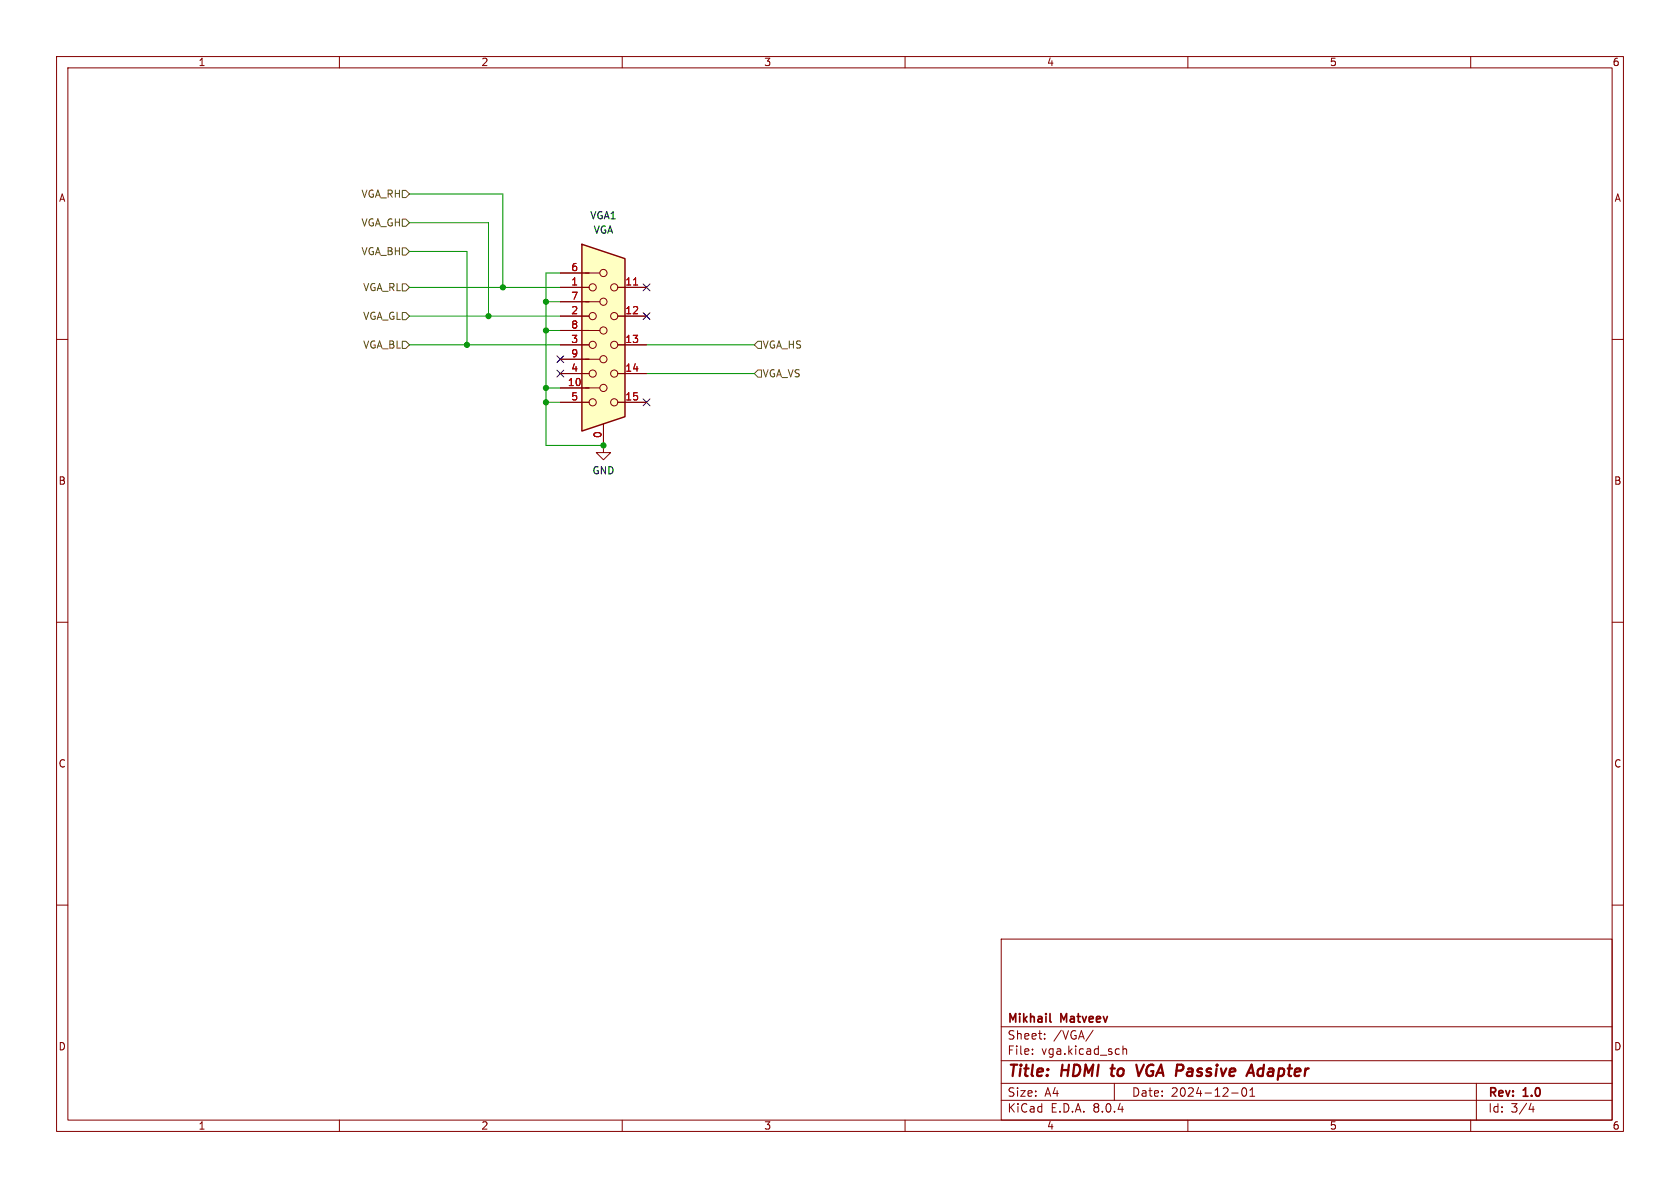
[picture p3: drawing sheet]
<svg xmlns="http://www.w3.org/2000/svg" width="297mm" height="210mm" viewBox="0 0 297 210" stroke-linecap="round" stroke-linejoin="round" font-family="sans-serif">
<g fill="none" stroke="#840000" stroke-width=".18">
<path d="M10 10h277v190h-277zM12 12h273v186h-273zM60 10v2M110 10v2M160 10v2M210 10v2M260 10v2M10 60h2M285 60h2M10 110h2M285 110h2M10 160h2"/>
<path d="M285 160h2M177 166h108v32h-108zM60 198v2M110 198v2M160 198v2M177 194.5h108M177 191.5h108M177 187.5h108M177 181.5h108M182.5 186.3v.1M182.5 185.5v.1M184.7 183.6v.1"/>
<path d="M184.7 182.8v.1M193.2 182.1l-1.2 2M197 191.5v3M198.5 184.9v1.5M198.5 185.5l.2-.1 .4 .1 .1 .9M210 198v2M217.7 193.2h1.2M219.7 192.4l.2-.1a.81 .81 0 0 1 .6 .6 .81 .81 0 0 1-.3 .8l-.2 .1a.81 .81 0 0 1-.3-1.4zM221 193.8h.8M221 192.7l.4-.4v1.5M260 198v2M261 191.5v6.5"/>
<path d="M270.7 195l-.4 1.1h.9M271 195.6v1"/>
</g>
<path d="M196.3 188.9h.8M196.7 188.2l-.2 1.7 .2 .3M200.9 188.2l.4 2 .9-2M223.2 188.9a.66 .66 0 0 0-.8 .4v.7l.2 .2h.4" fill="none" stroke="#840000" stroke-width=".4"/>
<path d="M185.6 180.5l.2 .2" fill="none" stroke="#840000" stroke-width=".3"/>
<path d="M102.9 43.2l7.6 2.5v28l-7.6 2.5z" fill="#ffffc2"/>
<g fill="none" stroke="#840000" stroke-width=".18">
<path d="M99.1 53.3h6.9M99.1 58.4h6.9M99.1 48.3h6.9M99.1 50.8h5M99.1 55.9h5M109.2 50.8h5.1M109.2 55.9h5.1M99.1 68.6h6.9M99.1 63.5h6.9M99.1 61h5M99.1 66h5M99.1 71.1h5"/>
<path d="M106.7 74.9v5.1h1.2l-1.2 1.3-1.3-1.3h1.3M109.2 61h5.1M109.2 66h5.1M109.2 71.1h5.1"/>
<circle cx="104.8" cy="55.9" r=".63"/>
<circle cx="104.8" cy="50.8" r=".63"/>
<circle cx="106.7" cy="53.3" r=".63"/>
<circle cx="106.7" cy="48.3" r=".63"/>
<circle cx="106.7" cy="58.4" r=".63"/>
<circle cx="108.6" cy="55.9" r=".63"/>
<circle cx="108.6" cy="50.8" r=".63"/>
<circle cx="104.8" cy="61" r=".63"/>
<circle cx="104.8" cy="71.1" r=".63"/>
<circle cx="104.8" cy="66" r=".63"/>
<circle cx="106.7" cy="68.6" r=".63"/>
<circle cx="106.7" cy="63.5" r=".63"/>
<circle cx="108.6" cy="66" r=".63"/>
<circle cx="108.6" cy="61" r=".63"/>
<circle cx="108.6" cy="71.1" r=".63"/>
</g>
<path d="M102.9 43.2l7.6 2.5v28l-7.6 2.5z" fill="none" stroke="#840000" stroke-width=".25"/>
<path d="M112 50.4h.7" fill="none" stroke="#a90000" stroke-width=".18"/>
<path d="M71.1 38.7h.7l.6 .7-.6 .6h-.7zM71.1 33.7h.7l.6 .6-.6 .6h-.7zM71.1 50.2h.7l.6 .6-.6 .6h-.7zM71.1 43.8h.7l.6 .7-.6 .6h-.7zM71.1 55.2h.7l.6 .7-.6 .6h-.7zM71.1 60.3h.7l.6 .7-.6 .6h-.7zM134 60.3h.6v1.3h-.6l-.7-.6zM134 65.4h.6v1.3h-.6l-.7-.7z" fill="none" stroke="#725600" stroke-width=".18"/>
<g fill="none" stroke="#009600" stroke-width=".18">
<path d="M72.4 39.4h14v16.5M72.4 34.3h16.5v16.5M72.4 55.9h26.7M72.4 50.8h26.7M72.4 44.5h10.1v16.5M96.5 53.3h2.6M96.5 58.4h2.6M99.1 48.3h-2.6v30.4h10.2M72.4 61h26.7M96.5 68.6h2.6M96.5 71.1h2.6M114.3 66h19"/>
<path d="M114.3 61h19"/>
</g>
<path d="M113.7 55.3l1.2 1.2M113.7 50.2l1.2 1.2M114.9 50.2l-1.2 1.2M114.9 55.3l-1.2 1.2M98.5 65.4l1.2 1.2M98.5 62.9l1.2 1.2M99.7 65.4l-1.2 1.2M99.7 62.9l-1.2 1.2M113.7 70.5l1.2 1.2M114.9 70.5l-1.2 1.2" fill="none" stroke="#000084" stroke-width=".18"/>
<g fill="#009600" stroke="#009600" stroke-width=".18">
<circle cx="96.5" cy="58.4" r=".46"/>
<circle cx="96.5" cy="53.3" r=".46"/>
<circle cx="106.7" cy="78.7" r=".46"/>
<circle cx="96.5" cy="71.1" r=".46"/>
<circle cx="82.5" cy="61" r=".46"/>
<circle cx="86.4" cy="55.9" r=".46"/>
<circle cx="88.9" cy="50.8" r=".46"/>
<circle cx="96.5" cy="68.6" r=".46"/>
</g>
<g font-size="2.8" fill="#840000">
<text x="178" y="190.9">Title:</text>
<text x="187.7" y="190.9">HDMI</text>
<text x="197.3" y="190.9">to</text>
<text x="202.6" y="190.9">VGA Passive</text>
<text x="223.9" y="190.9">Adapter</text>
</g>
<g font-size="2.1" fill="#840000">
<text x="178" y="184">Sheet:</text>
<text x="178" y="181.2">Mikhail</text>
<text x="186.2" y="184">/VGA/</text>
<text x="187.6" y="181.2">Matveev</text>
<text x="178" y="186.7">File:</text>
<text x="184.1" y="186.7">vga.kicad_sch</text>
<text x="178" y="196.9">KiCad</text>
<text x="178" y="194.1">Size:</text>
<text x="184.7" y="194.1">A4</text>
<text x="185.7" y="196.9">E.D.A.</text>
<text x="193.3" y="196.9">8.0.4</text>
<text x="200" y="194.1">Date:</text>
<text x="207" y="194.1">2024-12-01</text>
<text x="263" y="194.3">Rev:</text>
<text x="263" y="196.9">Id:</text>
<text x="267.1" y="196.9">3/4</text>
<text x="269.4" y="194.3">1.0</text>
</g>
<g font-size="1.8" fill="#840000">
<text x="35" y="11.9">1</text>
<text x="85" y="11.9">2</text>
<text x="135" y="11.9">3</text>
<text x="185" y="11.9">4</text>
<text x="235" y="11.9">5</text>
<text x="285" y="11.9">6</text>
<text x="10.3" y="35.9">A</text>
<text x="285.3" y="35.9">A</text>
<text x="10.3" y="85.9">B</text>
<text x="285.3" y="85.9">B</text>
<text x="10.3" y="135.9">C</text>
<text x="285.3" y="135.9">C</text>
<text x="10.3" y="185.9">D</text>
<text x="285.3" y="185.9">D</text>
<text x="35" y="199.9">1</text>
<text x="85" y="199.9">2</text>
<text x="135" y="199.9">3</text>
<text x="185" y="199.9">4</text>
<text x="235" y="199.9">5</text>
<text x="285" y="199.9">6</text>
</g>
<g font-size="1.8" fill="#725600">
<text x="63.8" y="35.2">VGA_RH</text>
<text x="63.8" y="40.2">VGA_GH</text>
<text x="63.8" y="45.3">VGA_BH</text>
<text x="64.1" y="51.7">VGA_RL</text>
<text x="64.1" y="56.7">VGA_GL</text>
<text x="64.1" y="61.8">VGA_BL</text>
<text x="134.7" y="61.8">VGA_HS</text>
<text x="134.7" y="66.9">VGA_VS</text>
</g>
<g font-size="1.8" fill="#006464">
<text x="104.2" y="39">VGA1</text>
<text x="104.9" y="41.5">VGA</text>
<text x="104.6" y="84">GND</text>
</g>
<g font-size="1.8" fill="#a90000">
<text x="100.9" y="50.5">1</text>
<text x="100.9" y="48">6</text>
<text x="100.9" y="53.1">7</text>
<text x="110.4" y="50.5">11</text>
<text x="100.9" y="55.6">2</text>
<text x="100.9" y="58.2">8</text>
<text x="110.4" y="55.6">12</text>
<text x="100.9" y="60.7">3</text>
<text x="100.9" y="65.8">4</text>
<text x="100.9" y="63.2">9</text>
<text x="110.4" y="60.7">13</text>
<text x="110.4" y="65.8">14</text>
<text x="100.3" y="68.3">10</text>
<text x="100.9" y="70.9">5</text>
<text x="110.4" y="70.9">15</text>
<text x="106.4" y="77.5" transform="rotate(-90 106.4 77.5)">0</text>
</g>
</svg>
